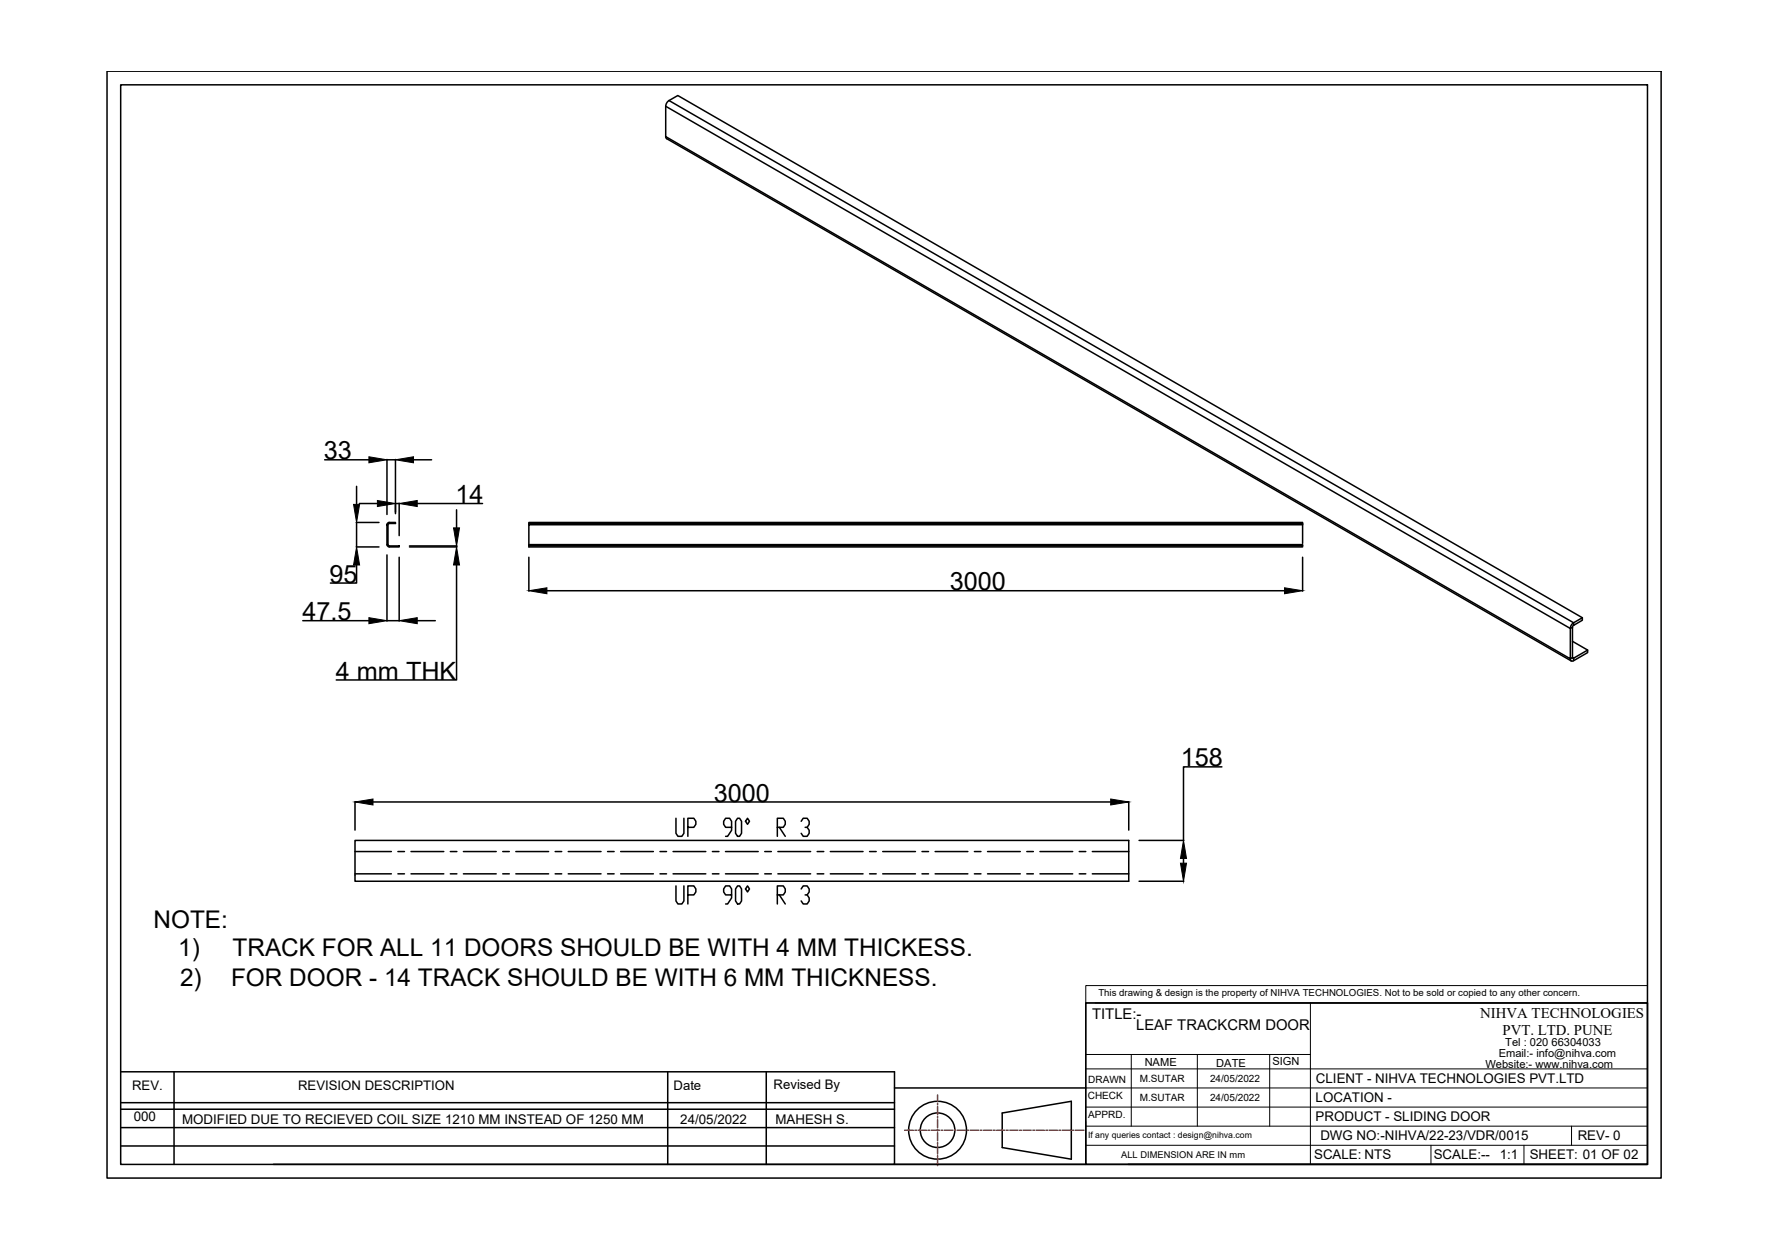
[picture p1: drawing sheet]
<svg xmlns="http://www.w3.org/2000/svg" width="297mm" height="210mm" viewBox="0 0 297 210" stroke-linecap="round" stroke-linejoin="round" font-family="sans-serif">
<!-- layer: 0 -->
<g fill="none" stroke="#000" stroke-width=".25">
<path d="M18 12h261.4v186.1h-261.4zM20.3 14.3h256.8v181.5h-256.8zM112 17.9v5.1l152.1 87.8v-5.1a1.2 1.2 0 0 1 .6-1M112 17.9l152.1 87.8 .4-.2M112.5 16.9a1.2 1.2 0 0 0-.5 1M112.5 16.9l1.5-.8 152.1 87.8M112.5 16.9l152.2 87.8M112 23l.1 .3 152.2 87.9M54.6 77.3h7.5M65.1 77.3v9.2M65.1 77.3h1.4M66.5 77.3v9.1"/>
<path d="M69.6 77.3h3M59.9 87.9h3.8M59.9 92h3.8M60 95v3.1h-4.4M60 81.8v3M60 87.9v4.1M60.4 84.7h3.1M65.1 88.3h.2v3.3h-.2zM65.1 93.3v11.1M65.1 91.6l.2 .3 .2 .1M65.3 91.6l.2 .2M65.5 87.9l-.4 .2v.1"/>
<path d="M65.5 88l-.2 .2M65.5 91.8h1.6v.2h-1.6zM65.5 87.9h1v.1h-1zM66.5 84.7h.6M67.1 84.6v5.5M67.1 93.7v10.7M68.9 92h7.9M68.9 91.8h7.9M70.2 84.7h11M76.8 95v19.4h-20.2M76.8 85.7v3.1M76.8 91.8v.2"/>
<path d="M89 91.7h130.1v.3h-130.1zM89 87.9h130.1v.2h-130.1zM89 91.7v-.1h130.1v.1M89 88.1v.2M89 93.7v5.7M92 99.4h124.1M219.1 88.1v.2h-130.1v3.3M219.1 88.3v3.1M219.1 93.7v5.7M50.9 104.4h11.2M65.1 104.4h2M70.2 104.4h3"/>
<path d="M264.5 105.5v5.1l-.4 .2a.33 .33 0 0 0 .2 .4 .33 .33 0 0 0 .4-.1v-.4M264.5 107.9l2.5 1.4M264.7 110.7l-.2-.1 .2 .1M264.7 105.2l-.2 .3M264.7 104.7l1.4-.8v.4l-1.4 .9M264.7 110.7l2.3-1.4v.5l-2.3 1.3M264.7 104.7v.5M59.7 134.8v4.8M62.7 134.9h124.1M189.9 134.8v4.8M205.5 129h-6.4v12.4M59.7 141.4h130.2v6.8h-130.2z"/>
<path d="M59.7 143.2h6.1M59.7 147h6.1M66.9 143.2h1.1M66.9 147h1.1M69.1 143.2h5.5M69.1 147h5.5M75.7 143.2h1.1M75.7 147h1.1M77.9 143.2h5.6M77.9 147h5.6M84.6 143.2h1.1M84.6 147h1.1"/>
<path d="M86.8 143.2h5.5M86.8 147h5.5M93.4 143.2h1.1M93.4 147h1.1M95.6 143.2h5.5M95.6 147h5.5M102.2 143.2h1.1M102.2 147h1.1M104.4 143.2h5.5M104.4 147h5.5M139.7 143.2h5.5M139.7 147h5.5"/>
<path d="M146.3 143.2h1.1M146.3 147h1.1M148.5 143.2h5.5M148.5 147h5.5M155.1 143.2h1.1M155.1 147h1.1M157.3 143.2h5.5M157.3 147h5.5M163.9 143.2h1.1M163.9 147h1.1M166.1 143.2h5.5M166.1 147h5.5"/>
<path d="M172.7 143.2h1.1M172.7 147h1.1M174.9 143.2h5.5M174.9 147h5.5M181.5 143.2h1.1M181.5 147h1.1M183.7 143.2h6.2M183.7 147h6.2M191.6 141.4h7.5M191.6 148.2h7.5M199.1 144.4v.8M182.6 168.7h94.5v27.1h-94.5z"/>
<path d="M20.3 180.3h130.2v15.5h-104.5M20.3 192.7h130.2M20.3 185.5h130.2M20.3 189.7h130.2M20.3 186.6h130.2M29.3 180.3v15.5M112.3 180.3v15.5M128.9 180.3v15.5M150.5 195.8h32.1M150.5 183h32.1M168.6 187.2l11.6-2v9.8l-11.6-2zM189.8 195.8h87.3"/>
<circle cx="157.7" cy="190.1" r="4.9"/>
<circle cx="157.7" cy="190.1" r="2.91"/>
</g>
<g fill="none" stroke="#000" stroke-width=".17">
<path d="M182.6 165.8h94.5v2.9h-94.5zM182.6 179.8h94.5M182.6 168.7v27.1M182.6 177.4h37.8M184.2 168.7h92.9M190.3 177.4v12M201.4 177.4v12M213.6 177.4v12M220.4 168.7v27.1M182.6 189.4h94.5M182.6 186.2h94.5M182.6 183h94.5"/>
<path d="M182.6 192.6h94.5M240.7 192.6v3.2M256.3 192.6v3.2M264.3 189.4v3.2"/>
</g>
<g fill="none" stroke="#f00" stroke-width=".25">
<path d="M152.2 190.1h1.4M153.9 190.1h.3M154.4 190.1h1.4M156.1 190.1h.3M156.6 190.1h1.4M157.7 184.2v1.1M157.7 185.6v.2M157.7 186.1v1.4M157.7 187.8v.2M157.7 188.3v1.4M157.7 190v.2M157.7 190.5v1.4"/>
<path d="M157.7 192.2v.2M157.7 192.7v1.4M157.7 194.4v.2M157.7 194.9v1.1M158.3 190.1h.3M158.8 190.1h1.4M160.5 190.1h.3M161 190.1h1.4M162.7 190.1h.3M163.2 190.1h1.4M164.9 190.1h.3M165.4 190.1h1.4"/>
<path d="M167.1 190.1h.3M167.7 190.1h1.3M169.3 190.1h.3M169.9 190.1h1.3M171.5 190.1h.3M172.1 190.1h1.3M173.7 190.1h.3M174.3 190.1h1.3M175.9 190.1h.3M176.5 190.1h1.3M178.1 190.1h.3M178.7 190.1h1.3"/>
<path d="M180.3 190.1h.3M180.9 190.1h1.4"/>
</g>
<g fill="#000" stroke="#000" stroke-width=".17">
<path d="M62.1 76.8l3 .5-3 .5zM66.5 77.3l3.1-.5v1zM59.5 84.8h1l-.5 3.1zM60 92l.5 3h-1zM63.5 84.2l3 .5-3 .5zM67.1 84.7l3.1-.5v1zM76.3 88.8h1l-.5 3zM76.8 92l.5 3h-1zM89 99.4l3-.5v1zM216.1 98.9l3 .5-3 .5zM62.1 103.9l3 .5-3 .5zM67.1 104.4l3.1-.5v1z"/>
<path d="M59.7 134.9l3-.5v1zM186.8 134.4l3.1 .5-3.1 .5zM198.6 145.2h1l-.5 3zM199.1 141.4l.5 3h-1z"/>
</g>
<g font-size="6.2">
<text x="112.9" y="141.8">UP 90° R 3</text>
<text x="112.9" y="153.1">UP 90° R 3</text>
</g>
<g font-size="4.2">
<text x="54.5" y="77.3">33</text>
<text x="76.6" y="84.7">14</text>
<text x="55.4" y="98">95</text>
<text x="159.7" y="99.3">3000</text>
<text x="50.9" y="104.3">47.5</text>
<text x="56.5" y="114.3">4 mm THK</text>
<text x="198.6" y="128.9">158</text>
<text x="120.1" y="134.8">3000</text>
</g>
<g font-size="4.1">
<text x="25.8" y="156">NOTE:</text>
<text x="30" y="160.8">1)</text>
<text x="39.1" y="160.8">TRACK FOR ALL 11 DOORS SHOULD BE WITH 4 MM THICKESS.</text>
<text x="30.3" y="165.8">2)</text>
<text x="38.9" y="165.8">FOR DOOR - 14 TRACK SHOULD BE WITH 6 MM THICKNESS.</text>
</g>
<g font-size="2.5">
<text x="183.7" y="171.4">TITLE:-</text>
<text x="191.1" y="173.2">LEAF TRACKCRM DOOR</text>
<text x="249" y="171.3">NIHVA TECHNOLOGIES</text>
<text x="252.7" y="174.1">PVT. LTD. PUNE</text>
</g>
<g font-size="2.2">
<text x="22.2" y="183.4">REV.</text>
<text x="50.1" y="183.4">REVISION DESCRIPTION</text>
<text x="113.3" y="183.4">Date</text>
<text x="130.1" y="183.2">Revised By</text>
<text x="221.3" y="185.4">LOCATION -</text>
<text x="221.3" y="182.2">CLIENT - NIHVA TECHNOLOGIES PVT.LTD</text>
<text x="22.5" y="188.6">000</text>
<text x="30.6" y="189">MODIFIED DUE TO RECIEVED COIL SIZE 1210 MM INSTEAD OF 1250 MM</text>
<text x="114.4" y="189">24/05/2022</text>
<text x="130.4" y="189.1">MAHESH S.</text>
<text x="221.3" y="188.6">PRODUCT - SLIDING DOOR</text>
<text x="222.1" y="191.8">DWG NO:-NIHVA/22-23/VDR/0015</text>
<text x="265.4" y="191.8">REV- 0</text>
<text x="221" y="195">SCALE: NTS</text>
<text x="241.1" y="195">SCALE:--</text>
<text x="252.2" y="195">1:1</text>
<text x="257.3" y="195">SHEET: 01 OF 02</text>
</g>
<g font-size="1.9">
<text x="192.5" y="179.3">NAME</text>
<text x="204.6" y="179.4">DATE</text>
<text x="214" y="179.2">SIGN</text>
<text x="249.8" y="179.6">Website:- www.nihva.com</text>
<text x="252.1" y="177.8">Email:- info@nihva.com</text>
<text x="253.2" y="176">Tel : 020 66304033</text>
</g>
<g font-size="1.7">
<text x="183" y="184.9">CHECK</text>
<text x="183" y="182.1">DRAWN</text>
<text x="191.7" y="185.2">M.SUTAR</text>
<text x="191.7" y="182">M.SUTAR</text>
<text x="203.5" y="182">24/05/2022</text>
<text x="203.5" y="185.2">24/05/2022</text>
<text x="183" y="188.1">APPRD.</text>
</g>
<g font-size="1.6">
<text x="184.7" y="167.6">This drawing &amp; design is the property of NIHVA TECHNOLOGIES. Not to be sold or copied to any other concern.</text>
<text x="188.6" y="194.8">ALL DIMENSION ARE IN mm</text>
</g>
<text font-size="1.5" x="183" y="191.4">If any queries contact : design@nihva.com</text>
</svg>
